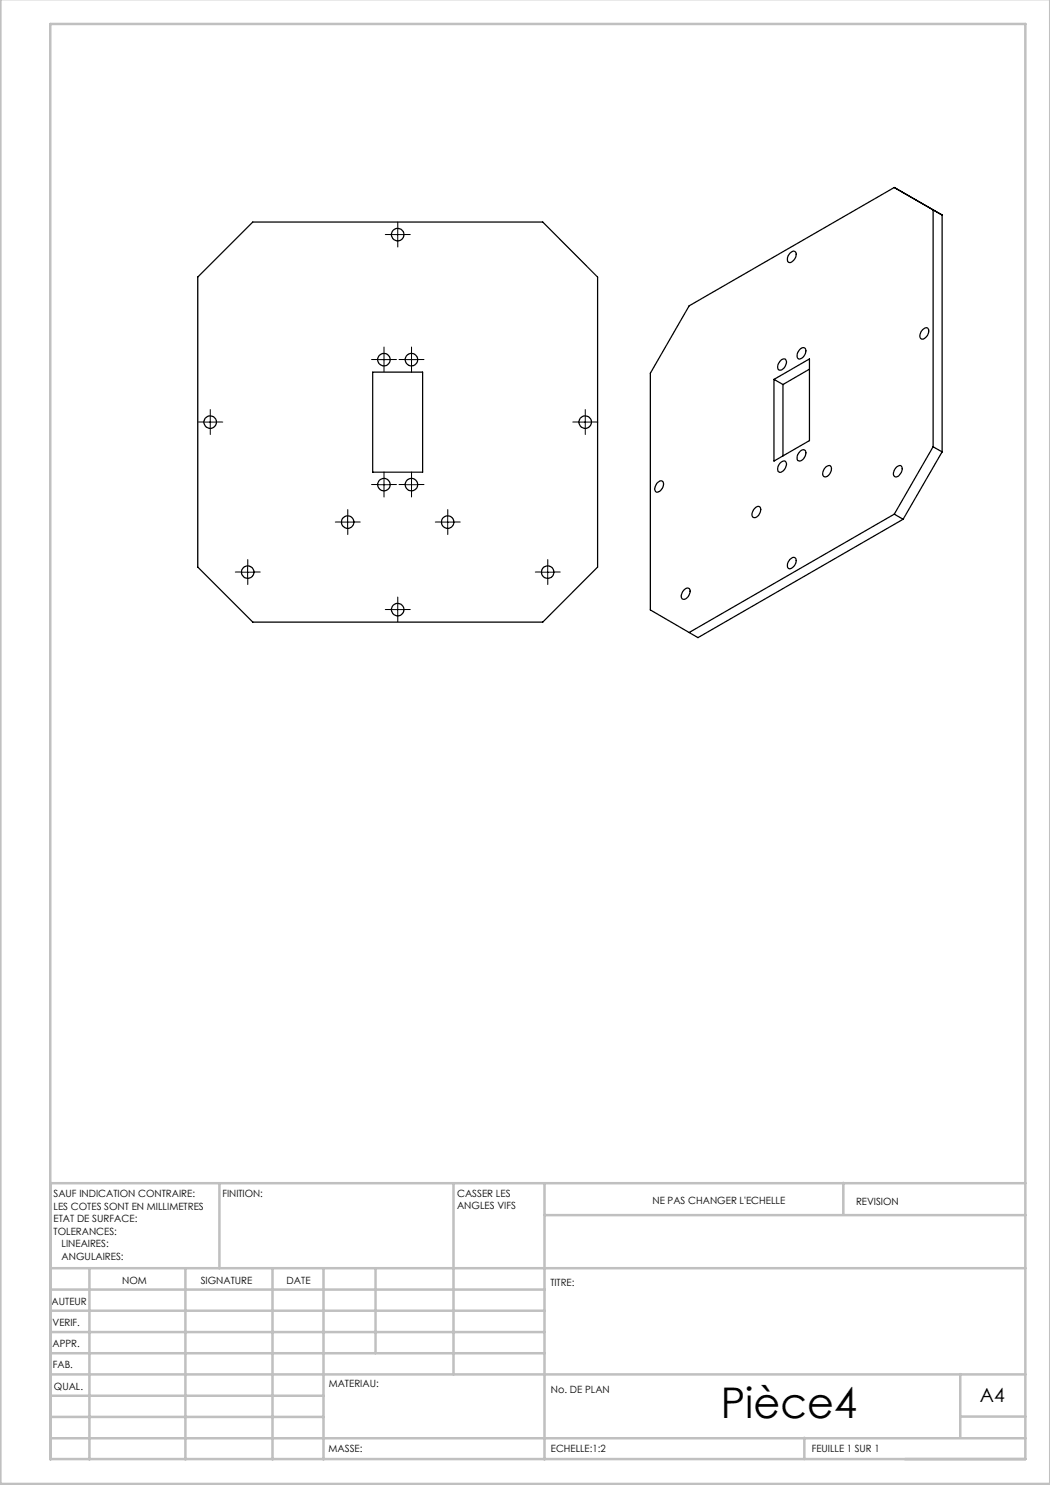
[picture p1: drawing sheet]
<svg xmlns="http://www.w3.org/2000/svg" width="210mm" height="297mm" viewBox="0 0 210 297" stroke-linecap="round" stroke-linejoin="round" font-family="sans-serif">
<g fill="none" stroke="#000" stroke-width=".2" stroke-dasharray="30.5 1.3 1.3 1.3">
<path d="M78.3 46.9h-1.2M79.6 45.7v-1.3M79.6 48.2v1.2M80.8 46.9h1.3M75.6 71.9h-1.3M76.8 70.7v-1.3M76.8 73.2v1.2M78.1 71.9h1.2M81.1 71.9h-1.3M82.3 70.7v-1.3M82.3 73.2v1.2M83.6 71.9h1.2"/>
<path d="M40.8 84.4h-1.2M42.1 83.2v-1.3M42.1 85.7v1.2M43.3 84.4h1.3M75.6 96.9h-1.3M76.8 95.7v-1.3M76.8 98.2v1.2M78.1 96.9h1.2M81.1 96.9h-1.3M82.3 95.7v-1.3M82.3 98.2v1.2M83.6 96.9h1.2"/>
<path d="M115.8 84.4h-1.2M117.1 83.2v-1.3M117.1 85.7v1.2M118.3 84.4h1.3M48.3 114.4h-1.2M49.6 113.2v-1.3M49.6 115.7v1.2M50.8 114.4h1.3M68.3 104.4h-1.2M69.6 103.2v-1.3M69.6 105.7v1.2M70.8 104.4h1.3"/>
<path d="M88.3 104.4h-1.2M89.6 103.2v-1.3M89.6 105.7v1.2M90.8 104.4h1.3M108.3 114.4h-1.2M109.6 113.2v-1.3M109.6 115.7v1.2M110.8 114.4h1.3M78.3 121.9h-1.2M79.6 120.7v-1.3M79.6 123.2v1.2M80.8 121.9h1.3"/>
</g>
<g fill="none" stroke="#000" stroke-width=".2">
<path d="M78.3 46.9h2.5M79.6 45.7v2.5M75.5 71.9h2.5M76.8 70.7v2.5M81 71.9h2.5M82.3 70.7v2.5M40.8 84.4h2.5M42.1 83.2v2.5M75.5 96.9h2.5M76.8 95.7v2.5M81 96.9h2.5M82.3 95.7v2.5"/>
<path d="M115.8 84.4h2.5M117.1 83.2v2.5M48.3 114.4h2.5M49.5 113.2v2.5M68.3 104.4h2.5M69.5 103.2v2.5M88.3 104.4h2.5M89.5 103.2v2.5M108.3 114.4h2.5M109.5 113.2v2.5M78.3 121.9h2.5M79.6 120.7v2.5"/>
</g>
<g fill="none" stroke="#c0c0c0" stroke-width=".5">
<path d="M.1 -.1v296.9h209.9v-296.9M10.1 4.8h195v287h-195zM43.9 236.6v17M90.7 236.6v38.3M108.9 236.6v55.3M168.7 236.6v6.3M205.1 236.6h-195v55.3M10.1 253.6h195M10.1 257.9h98.8M17.9 253.6v38.3M37.1 253.6v38.3M54.5 253.6v38.3"/>
<path d="M64.7 253.6v38.3M75.1 253.6v17M108.9 243h96.2M10.1 270.6h98.8M10.1 266.4h98.8M10.1 262.1h98.8M10.1 279.1h54.6M10.1 274.9h195M192.1 274.8v12.7M10.1 287.7h195M10.1 283.4h54.6M160.9 287.5v4.3"/>
<path d="M192.1 283.3h13"/>
</g>
<g fill="none" stroke="#000" stroke-width=".25">
<path d="M178.9 37.5l-41.1 23.7-7.7 13.4v47.4l7.7 4.5M178.9 37.5l7.7 4.5M178.9 37.5l9.5 5.5M39.5 55.4l11.1-11h57.9l11 11v58l-11 11h-57.9l-11.1-11zM158 50.7l.2-.2a.61 .61 0 0 1 .8-.2 .61 .61 0 0 1 .2 .8 1.57 1.57 0 0 1-1.4 1.4 1.25 1.25 0 0 1 .2-1.8zM186.6 42v47.4M186.6 42l1.8 1M188.4 43v47.4M74.5 74.4h10v20h-10zM154.8 75.9l7.1-4.1v16.3l-7.1 4.1zM154.8 75.9l1.8 1M156.2 72a.61 .61 0 0 1 .9-.2 .61 .61 0 0 1 .2 .9 1.36 1.36 0 0 1-1.6 1.2 1.58 1.58 0 0 1 .5-1.9z"/>
<path d="M156.6 76.9v14.3M159.9 70a.7 .7 0 0 1 1.1-.4 .7 .7 0 0 1 .1 1.1 1.19 1.19 0 0 1-1.5 1l-.1-.9zM161.9 73.8l-5.3 3.1M184.5 66l.2-.2a.61 .61 0 0 1 .9-.2 .61 .61 0 0 1 .1 .9 1.56 1.56 0 0 1-1.4 1.3 1.22 1.22 0 0 1 .2-1.8zM131.4 96.6l.3-.2a.6 .6 0 0 1 .8-.2 .6 .6 0 0 1 .2 .8 1.49 1.49 0 0 1-1.4 1.4 1.25 1.25 0 0 1 .1-1.8zM156 92.6l.2-.2a.61 .61 0 0 1 .9-.1 .61 .61 0 0 1 .2 .8 1.48 1.48 0 0 1-1.4 1.3 1.25 1.25 0 0 1 .1-1.8zM160.1 90.2a.61 .61 0 0 1 .8-.2 .61 .61 0 0 1 .2 .8 1.32 1.32 0 0 1-1.5 1.3 1.58 1.58 0 0 1 .5-1.9zM165 93.6l.2-.3a.61 .61 0 0 1 .9-.1 .61 .61 0 0 1 .2 .8 1.41 1.41 0 0 1-1.4 1.4 1.21 1.21 0 0 1 .1-1.8zM179.2 93.6l.2-.3a.61 .61 0 0 1 .8-.1 .61 .61 0 0 1 .2 .8 1.41 1.41 0 0 1-1.4 1.4 1.21 1.21 0 0 1 .2-1.8zM186.6 89.4l1.8 1M186.6 89.4l-7.7 13.4M188.4 90.4l-7.8 13.5"/>
<path d="M136.8 118a.66 .66 0 0 1 .8-.4 .66 .66 0 0 1 .4 .9 1.36 1.36 0 0 1-1.6 1.3l-.2-.7zM151.1 101.5a.6 .6 0 0 1 .8-.1 .6 .6 0 0 1 .2 .8 1.31 1.31 0 0 1-1.5 1.2 1.58 1.58 0 0 1 .5-1.9zM158 111.9l.2-.2a.61 .61 0 0 1 .8-.1 .61 .61 0 0 1 .2 .8 1.57 1.57 0 0 1-1.4 1.3 1.25 1.25 0 0 1 .2-1.8zM178.9 102.8l1.7 1.1M178.9 102.8l-41.1 23.7M180.6 103.9l-41 23.6-1.8-1"/>
<circle cx="79.5" cy="46.9" r="1.25"/>
<circle cx="76.8" cy="71.9" r="1.24"/>
<circle cx="82.3" cy="71.9" r="1.25"/>
<circle cx="42" cy="84.4" r="1.25"/>
<circle cx="76.8" cy="96.9" r="1.24"/>
<circle cx="82.3" cy="96.9" r="1.25"/>
<circle cx="117" cy="84.4" r="1.25"/>
<circle cx="49.6" cy="114.4" r="1.25"/>
<circle cx="69.6" cy="104.4" r="1.25"/>
<circle cx="89.5" cy="104.4" r="1.24"/>
<circle cx="109.5" cy="114.4" r="1.24"/>
<circle cx="79.5" cy="121.9" r="1.25"/>
</g>
<text font-size="8.5" x="144.1" y="283.5">Pièce4</text>
<text font-size="3.9" x="196" y="280.4">A4</text>
<g font-size="2">
<text x="10.7" y="239.5">SAUF INDICATION CONTRAIRE:</text>
<text x="44.5" y="239.5">FINITION:</text>
<text x="91.4" y="239.4">CASSER LES</text>
<text x="10.7" y="242">LES COTES SONT EN MILLIMETRES</text>
<text x="10.7" y="244.5">ETAT DE SURFACE:</text>
<text x="91.4" y="241.9">ANGLES VIFS</text>
<text x="130.5" y="240.8">NE PAS CHANGER L'ECHELLE</text>
<text x="171.2" y="241">REVISION</text>
<text x="10.7" y="247">TOLERANCES:</text>
<text x="12.3" y="249.5">LINEAIRES:</text>
<text x="12.3" y="252">ANGULAIRES:</text>
<text x="24.4" y="256.9">NOM</text>
<text x="40.1" y="256.8">SIGNATURE</text>
<text x="57.3" y="256.8">DATE</text>
<text x="110.1" y="257.1">TITRE:</text>
<text x="10.3" y="260.9">AUTEUR</text>
<text x="10.5" y="269.3">APPR.</text>
<text x="10.5" y="265.2">VERIF.</text>
<text x="10.6" y="273.6">FAB.</text>
<text x="10.8" y="278">QUAL.</text>
<text x="65.8" y="277.4">MATERIAU:</text>
<text x="110.2" y="278.5">No. DE PLAN</text>
<text x="65.7" y="290.4">MASSE:</text>
<text x="110.2" y="290.5">ECHELLE:1:2</text>
<text x="162.4" y="290.4">FEUILLE 1 SUR 1</text>
</g>
</svg>
